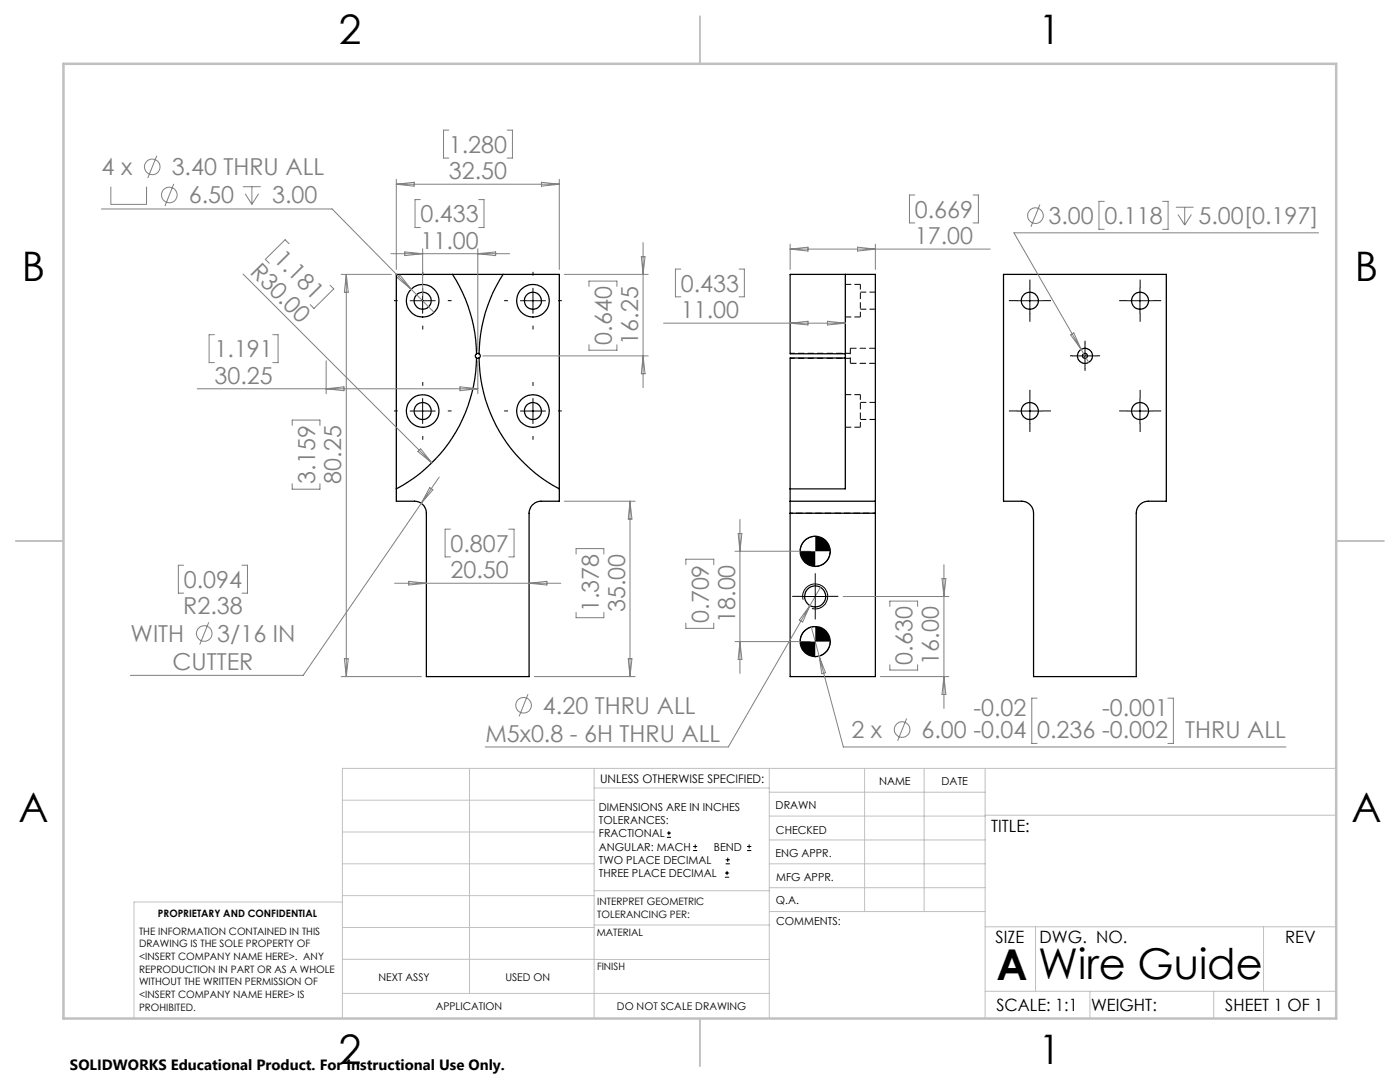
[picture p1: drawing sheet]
<svg xmlns="http://www.w3.org/2000/svg" width="279mm" height="216mm" viewBox="0 0 279 216" stroke-linecap="round" stroke-linejoin="round" font-family="sans-serif">
<g fill="none" stroke="#000" stroke-width=".25">
<path d="M79.1 54.8h32.5v45.2h-3.6a2.45 2.45 0 0 0-2.4 2.4v32.6h-20.5v-32.6a2.33 2.33 0 0 0-2.4-2.4h-3.6zM90.3 54.8a30.5 30.5 0 0 1 4.8 15.8M100.4 54.8a29.7 29.7 0 0 0-4.8 15.8M168.7 54.8v42.7h-11M200.3 54.8h32.5v45.2h-3.6a2.39 2.39 0 0 0-2.4 2.4v32.6h-20.5v-32.6a2.39 2.39 0 0 0-2.4-2.4h-3.6zM95.1 70.6h.5M95.1 71.4a30 30 0 0 1-16 26.1M95.1 71.4h.5M95.1 70.6a.49 .49 0 0 0 0 .8M95.6 71.4a30 30 0 0 0 16 26.1M95.6 70.6a.49 .49 0 0 1 0 .8M168.7 71.4h-11v26.1"/>
<path d="M168.7 70.6h-11v-15.8h17v45.2M157.7 97.5v2.5M157.7 100v2.4M157.7 100h17M157.7 102.4v32.6h17v-32.6M157.7 102.4h17M174.7 100v2.4"/>
<circle cx="84.3" cy="60" r="1.7"/>
<circle cx="106.4" cy="60" r="3.3"/>
<circle cx="205.5" cy="60" r="1.7"/>
<circle cx="84.4" cy="60" r="3.2"/>
<circle cx="106.3" cy="60" r="1.69"/>
<circle cx="216.5" cy="71" r="1.51"/>
<circle cx="216.5" cy="71" r=".5"/>
<circle cx="227.5" cy="60" r="1.69"/>
<circle cx="84.3" cy="82" r="1.7"/>
<circle cx="84.4" cy="82" r="3.3"/>
<circle cx="106.3" cy="82" r="1.69"/>
<circle cx="106.4" cy="82" r="3.3"/>
<circle cx="205.5" cy="82" r="1.7"/>
<circle cx="227.5" cy="82" r="1.69"/>
<circle cx="162.7" cy="119" r="2.1"/>
<circle cx="162.7" cy="110" r="3"/>
<circle cx="162.7" cy="128" r="3"/>
</g>
<path d="M171.7 63.2v-6.5M171.7 85.2v-6.5" fill="none" stroke="#000" stroke-width=".2" stroke-dasharray="1.3 .6" stroke-dashoffset=".2" stroke-linecap="butt"/>
<path d="M171.7 56.7h-3M174.7 58.3h-3M168.7 63.2h3M169.7 69.5v3M171.7 78.7h-3M171.7 61.7h3M168.7 85.2h3M171.7 83.7h3M174.7 80.3h-3" fill="none" stroke="#000" stroke-width=".2" stroke-dasharray="1.3 .6" stroke-dashoffset=".1" stroke-linecap="butt"/>
<path d="M157.7 102.4h17" fill="none" stroke="#000" stroke-width=".2" stroke-dasharray="1.3 .6" stroke-dashoffset=".7" stroke-linecap="butt"/>
<path d="M169.7 72.5h5M174.7 69.5h-5" fill="none" stroke="#000" stroke-width=".2" stroke-dasharray="1.3 .6" stroke-linecap="butt"/>
<path d="M157.7 71.5h12M169.7 70.5h-12" fill="none" stroke="#000" stroke-width=".2" stroke-dasharray="1.3 .6" stroke-dashoffset=".3" stroke-linecap="butt"/>
<g fill="none" stroke="#808080" stroke-width=".2">
<path d="M22.1 37.3v3.5h7.1v-3.5M31.3 31.1l-1.8 4.4M34.7 36.7l-1.8 4.4M48.5 37.3h3.5M48.9 38.7l1.4 2.1M50.3 37.3v3.5M51.6 38.7l-1.3 2.1M79.1 35.8v18M79.1 36.8h32.5M79.1 36.8l3.6-.4v.7zM83.9 39.8h-1.1v5.6h1.1M89.6 26h-1.1v5.5h1.1"/>
<path d="M95.5 39.8h1.1v5.6h-1.1M101.2 26h1.1v5.5h-1.1M108.1 36.4l3.5 .4-3.5 .3zM111.6 35.8v18M182.6 38.9h-1.1v5.6h1.1M194.2 38.9h1.1v5.6h-1.1M20.2 41.7h46.1l15.8 16M48.5 54.7l37.7 37.7M57.7 48.6l-.8-.8-3.9 4 .7 .7M65.9 56.9l.7 .7-3.9 4-.8-.8M68.1 54.8h10M69.1 54.8v80.2"/>
<path d="M69.1 54.8l.4 3.5h-.8zM78 50.6h23.7M79.3 55.4l.5-.5 2.3 2.8zM80.8 50.3l3.5 .3-3.5 .4zM82.1 57.7l4.5 4.6M84.3 49.6v9.4M95.4 49.6v20.4M95.4 50.6l3.5-.3v.7zM112.6 54.8h16.8M117.5 57.1v-1h5.6v1M128 51.2h.7l-.4 3.6zM128.3 48.4v29"/>
<path d="M135.9 53.7h-1.1v5.5h1.1M147.5 53.7h1.1v5.5h-1.1M157.7 48.7v5.1M157.7 49.7h39.9M157.7 49.7l3.6-.4v.8zM171.1 49.3l3.6 .4-3.6 .4zM174.7 48.7v5.1M207.5 40.8l-1.8 4.5M220.4 40.2h-1.1v5.6h1.1M232 40.2h1.1v5.6h-1.1M234.7 41.3h3.5M235.1 42.8l1.3 2.1"/>
<path d="M236.4 41.3v3.6M237.8 42.8l-1.4 2.1M263.1 46.5h-60.7l13.4 23.2M39.4 77.6h56M42.8 66.8h-1.1v5.6h1.1M54.4 66.8h1.1v5.6h-1.1M65.1 72v6.6M65.1 77.6l3.6-.4v.8zM91.8 77.2l3.6 .4-3.6 .4zM95.4 72v6.6M96.3 71h33.1M117.5 68.8v1.1h5.6v-1.1"/>
<path d="M128.3 71l.4 3.6h-.7zM132.4 64.5h36.3M157.7 64.5l3.6-.4v.7zM165.1 64.1l3.6 .4-3.6 .3zM213.7 66.8l.6-.4 1.5 3.3zM215.8 69.7l1.5 2.6M58.3 84.9v-1.1h5.6v1.1M58.3 96.5v1.1h5.6v-1.1M83.4 90.1l.6-.5 2.2 2.8zM85.8 97.3l.6 .4-2.3 2.7zM87.7 95.2l-27.2 39.6h-34.5M36.7 112.8h-1.1v5.6h1.1"/>
<path d="M48.3 112.8h1.1v5.6h-1.1M78.7 116.4h33.2M81.6 116l3.5 .4-3.5 .3zM89.9 105.6h-1.1v5.5h1.1M101.5 105.6h1.1v5.5h-1.1M105.6 116.4l3.5-.4v.7zM112.6 100h14.2M115 110.6v-1.1h5.5v1.1M125.7 100v35M125.7 100l.4 3.6h-.7zM136.9 112.7v-1.1h5.6v1.1M146.7 110h15"/>
<path d="M147.3 106.5h.8l-.4 3.5zM147.7 103.6v30.8M163.7 117.2l-2.1 3.6M168.3 119h21.1M188 115.5h.8l-.4 3.5zM188.4 112.7v28.7M41.7 124.2l-1.8 4.4M68.1 135h16M68.7 131.4h.8l-.4 3.6zM105.4 138.5l-1.8 4.4M106.6 135h20.2M115 122.2v1.1h5.5v-1.1"/>
<path d="M125.4 131.4h.7l-.4 3.6zM136.9 124.3v1.1h5.6v-1.1M146.7 128h15M147.7 128l.4 3.6h-.8zM161.6 120.8l-16.3 28.2h-48.5M161.6 120.8l-1.4 3.3-.7-.4zM161.9 125.1l1.6 5.8M163.5 130.9l4.8 18.1h88.3M163.5 130.9l1.2 3.3-.7 .2zM175.7 135h13.7M177.6 121v-1.1h5.5v1.1M177.6 132.6v1.1h5.5v-1.1"/>
<path d="M188.4 135l.4 3.6h-.8zM207 139.3h-1.1v9h1.1M233.1 139.3h1.1v9h-1.1M180.9 143.4l-1.8 4.4"/>
<circle cx="30.4" cy="33.3" r="1.55"/>
<circle cx="33.8" cy="38.9" r="1.55"/>
<circle cx="206.7" cy="43" r="1.55"/>
<circle cx="40.8" cy="126.4" r="1.56"/>
<circle cx="104.5" cy="140.7" r="1.56"/>
<circle cx="180.1" cy="145.6" r="1.55"/>
</g>
<g fill="none" stroke="#000" stroke-width=".2">
<path d="M84.3 57.5v5M106.4 57.5v5M205.5 57.5v5M227.5 57.5v5M81.8 60h5.1M84.3 79.5v5M103.9 60h5M106.4 79.5v5M203 60h5M205.5 79.5v5M214 71h5M216.5 68.5v5"/>
<path d="M225 60h5M227.5 79.5v5M81.8 82h5.1M103.9 82h5M203 82h5M225 82h5M160.2 119h5M160.3 119.7a2.51 2.51 0 0 1 2.2-3.2 2.51 2.51 0 0 1 2.7 2.7 2.51 2.51 0 0 1-3.2 2.2M162.7 107a3 3 0 0 0-3 3M162.7 116.5v5M165.7 110a3.1 3.1 0 0 1-3 3M162.7 125a2.95 2.95 0 0 0-3 3"/>
<path d="M165.7 128a3.1 3.1 0 0 1-3 3M133.1 167.1h.8M133.1 166.2h.8M133.5 165.8v.9M138.3 169.7h.8M138.3 168.9h.8M138.7 168.5v.8M144.7 175h.8M144.7 174.2h.8M144.8 172.4h.9M144.8 171.6h.9M145.1 173.8v.8"/>
<path d="M145.2 171.1v.9M149.1 169.7h.8M149.1 168.9h.8M149.5 168.5v.8"/>
</g>
<g fill="none" stroke="#000" stroke-width=".2" stroke-dasharray="15.2 1.3 1.3 1.3" stroke-linecap="butt">
<path d="M79.4 60h-.8M84.4 55v-.8M89.4 60h.7M101.4 60h-.8M106.4 55v-.8M111.4 60h.7M203 60h-1.7M205.5 57.5v-1.7M208 60h1.7M225 60h-1.7M227.5 57.5v-1.7M230 60h1.7"/>
<path d="M84.4 77v-.8M84.4 65v.7M106.4 77v-.8M106.4 65v.7M205.5 79.5v-1.7M205.5 62.5v1.7M214 71h-.5M216.5 68.5v-.5M216.5 73.5v.5M219 71h.5M227.5 79.5v-1.7M227.5 62.5v1.7"/>
<path d="M79.4 82h-.8M84.4 87v.7M89.4 82h.7M101.4 82h-.8M106.4 87v.7M111.4 82h.7M203 82h-1.7M205.5 84.5v1.7M208 82h1.7M225 82h-1.7M227.5 84.5v1.7M230 82h1.7"/>
<path d="M160.2 119h-2.1M162.7 116.5v-2.1M165.2 119h2.1M162.7 121.5v2.1"/>
</g>
<g fill="none" stroke="#c0c0c0" stroke-width=".2">
<path d="M68.3 159.7h50.3M93.7 153.3v44.9M118.6 153.3v49.9M118.6 157.2h34.9M153.5 153.3v49.9M153.5 158.1h43.1M172.5 153.3v28.6M184.4 153.3v28.6M196.6 153.3v49.9M266.7 153.3h-198.4v49.9M68.3 178.7h50.3M68.3 172.4h50.3"/>
<path d="M68.3 166h50.3M68.3 180h-41.6v23.2M118.6 177.7h35M153.5 167.6h43.1M153.5 162.8h43.1M153.5 172.4h43.1M153.5 177.1h43.1M196.6 162.7h70.1M68.3 198.2h85.2M68.3 191.4l85.2 .1M68.3 185.1h50.3M118.6 184.6h35"/>
<path d="M153.6 181.9h43M196.6 197.8h70.1M196.6 184.9h70.1M206.7 184.9v12.9M217.5 197.8v5.4M242.2 197.8v5.4M252.2 184.9v12.9"/>
</g>
<path d="M139.7 3.2v9.5M3.1 107.9h9.6M266.7 107.9h9.5M139.7 203.2v9.6" fill="none" stroke="#c0c0c0" stroke-width=".25"/>
<path d="M12.7 12.7h254v190.5h-254z" fill="none" stroke="#c0c0c0" stroke-width=".5"/>
<path d="M159.7 128a3 3 0 0 0 3 3v-3zM162.7 125v3h3a3 3 0 0 0-3-3zM159.7 110a3 3 0 0 0 3 3v-3zM162.7 107v3h3a3.1 3.1 0 0 0-3-3z" fill="#000"/>
<g font-size="8.5">
<text x="198.9" y="195.5">A</text>
<text x="207.2" y="195.4">Wire Guide</text>
</g>
<g font-size="8.1">
<text x="67.6" y="8.9">2</text>
<text x="207.3" y="8.9">1</text>
<text x="4.4" y="56.2">B</text>
<text x="270.4" y="56.2">B</text>
<text x="3.7" y="164.1">A</text>
<text x="269.7" y="164.1">A</text>
<text x="67.6" y="212.4">2</text>
<text x="207.3" y="212.4">1</text>
</g>
<g font-size="4.7" fill="#808080">
<text x="20.3" y="35">4 x</text>
<text x="34.3" y="35">3.40 THRU ALL</text>
<text x="89.6" y="30.5">1.280</text>
<text x="89.6" y="35.7">32.50</text>
<text x="37.7" y="40.6">6.50</text>
<text x="54.3" y="40.6">3.00</text>
<text x="83.9" y="44.4">0.433</text>
<text x="182.6" y="43.4">0.669</text>
<text x="209.2" y="44.7">3.00</text>
<text x="220.4" y="44.7">0.118</text>
<text x="239.2" y="44.7">5.00[0.197]</text>
<text x="54.5" y="51.8" transform="rotate(45 54.5 51.8)">1.181</text>
<text x="83.9" y="49.6">11.00</text>
<text x="182.6" y="48.7">17.00</text>
<text x="49.7" y="54.5" transform="rotate(45 49.7 54.5)">R30.00</text>
<text x="135.9" y="58.2">0.433</text>
<text x="135.9" y="63.4">11.00</text>
<text x="42.8" y="71.3">1.191</text>
<text x="122.1" y="68.8" transform="rotate(-90 122.1 68.8)">0.640</text>
<text x="127.4" y="68.8" transform="rotate(-90 127.4 68.8)">16.25</text>
<text x="42.8" y="76.5">30.25</text>
<text x="62.9" y="96.5" transform="rotate(-90 62.9 96.5)">3.159</text>
<text x="68.1" y="96.5" transform="rotate(-90 68.1 96.5)">80.25</text>
<text x="89.9" y="110.1">0.807</text>
<text x="36.7" y="117.3">0.094</text>
<text x="89.9" y="115.3">20.50</text>
<text x="36.6" y="122.5">R2.38</text>
<text x="119.5" y="122.2" transform="rotate(-90 119.5 122.2)">1.378</text>
<text x="124.7" y="122.2" transform="rotate(-90 124.7 122.2)">35.00</text>
<text x="141.5" y="124.3" transform="rotate(-90 141.5 124.3)">0.709</text>
<text x="146.7" y="124.3" transform="rotate(-90 146.7 124.3)">18.00</text>
<text x="26.1" y="128.1">WITH</text>
<text x="43.3" y="128.1">3/16 IN</text>
<text x="34.4" y="133.7">CUTTER</text>
<text x="182.1" y="132.6" transform="rotate(-90 182.1 132.6)">0.630</text>
<text x="187.4" y="132.6" transform="rotate(-90 187.4 132.6)">16.00</text>
<text x="108.4" y="142.4">4.20 THRU ALL</text>
<text x="194.3" y="142.8">-0.02</text>
<text x="219.9" y="142.8">-0.001</text>
<text x="96.9" y="148">M5x0.8 - 6H THRU ALL</text>
<text x="169.9" y="147.3">2 x</text>
<text x="183.9" y="147.3">6.00 -0.04</text>
<text x="207" y="147.3">0.236 -0.002</text>
<text x="236.5" y="147.3">THRU ALL</text>
</g>
<g font-size="3.4">
<text x="197.8" y="166">TITLE:</text>
<text x="198.7" y="188.1">SIZE</text>
<text x="207.5" y="188.1">DWG. NO.</text>
<text x="256.5" y="188.2">REV</text>
<text x="198.8" y="201.7">SCALE: 1:1</text>
<text x="217.7" y="201.8">WEIGHT:</text>
<text x="244.5" y="201.7">SHEET 1 OF 1</text>
</g>
<text font-size="3" x="14" y="213.5">SOLIDWORKS Educational Product. For Instructional Use Only.</text>
<text font-size="2.4" x="119.8" y="156.2">UNLESS OTHERWISE SPECIFIED:</text>
<g font-size="2.2">
<text x="119.5" y="161.8">DIMENSIONS ARE IN INCHES</text>
<text x="154.8" y="161.4">DRAWN</text>
<text x="175.4" y="156.6">NAME</text>
<text x="187.9" y="156.7">DATE</text>
<text x="119.5" y="164.4">TOLERANCES:</text>
<text x="119.5" y="167.1">FRACTIONAL</text>
<text x="154.9" y="166.3">CHECKED</text>
<text x="119.5" y="169.7">ANGULAR: MACH</text>
<text x="119.5" y="172.4">TWO PLACE DECIMAL</text>
<text x="142.5" y="169.7">BEND</text>
<text x="154.8" y="171">ENG APPR.</text>
<text x="119.5" y="175">THREE PLACE DECIMAL</text>
<text x="154.9" y="175.7">MFG APPR.</text>
<text x="154.9" y="180.4">Q.A.</text>
<text x="154.9" y="184.6">COMMENTS:</text>
</g>
<g font-size="2.1">
<text x="75.5" y="195.7">NEXT ASSY</text>
<text x="100.9" y="195.7">USED ON</text>
<text x="86.9" y="201.5">APPLICATION</text>
<text x="123.1" y="201.6">DO NOT SCALE DRAWING</text>
</g>
<g font-size="2">
<text x="31.5" y="182.9">PROPRIETARY AND CONFIDENTIAL</text>
<text x="119.2" y="180.6">INTERPRET GEOMETRIC</text>
<text x="119.2" y="183.1">TOLERANCING PER:</text>
<text x="27.8" y="186.5">THE INFORMATION CONTAINED IN THIS</text>
<text x="27.8" y="189">DRAWING IS THE SOLE PROPERTY OF</text>
<text x="27.8" y="191.6">&lt;INSERT COMPANY NAME HERE&gt;. ANY</text>
<text x="119.1" y="186.7">MATERIAL</text>
<text x="27.8" y="194.1">REPRODUCTION IN PART OR AS A WHOLE</text>
<text x="27.8" y="196.6">WITHOUT THE WRITTEN PERMISSION OF</text>
<text x="119.1" y="193.5">FINISH</text>
<text x="27.8" y="199.1">&lt;INSERT COMPANY NAME HERE&gt; IS</text>
<text x="27.8" y="201.7">PROHIBITED.</text>
</g>
</svg>
